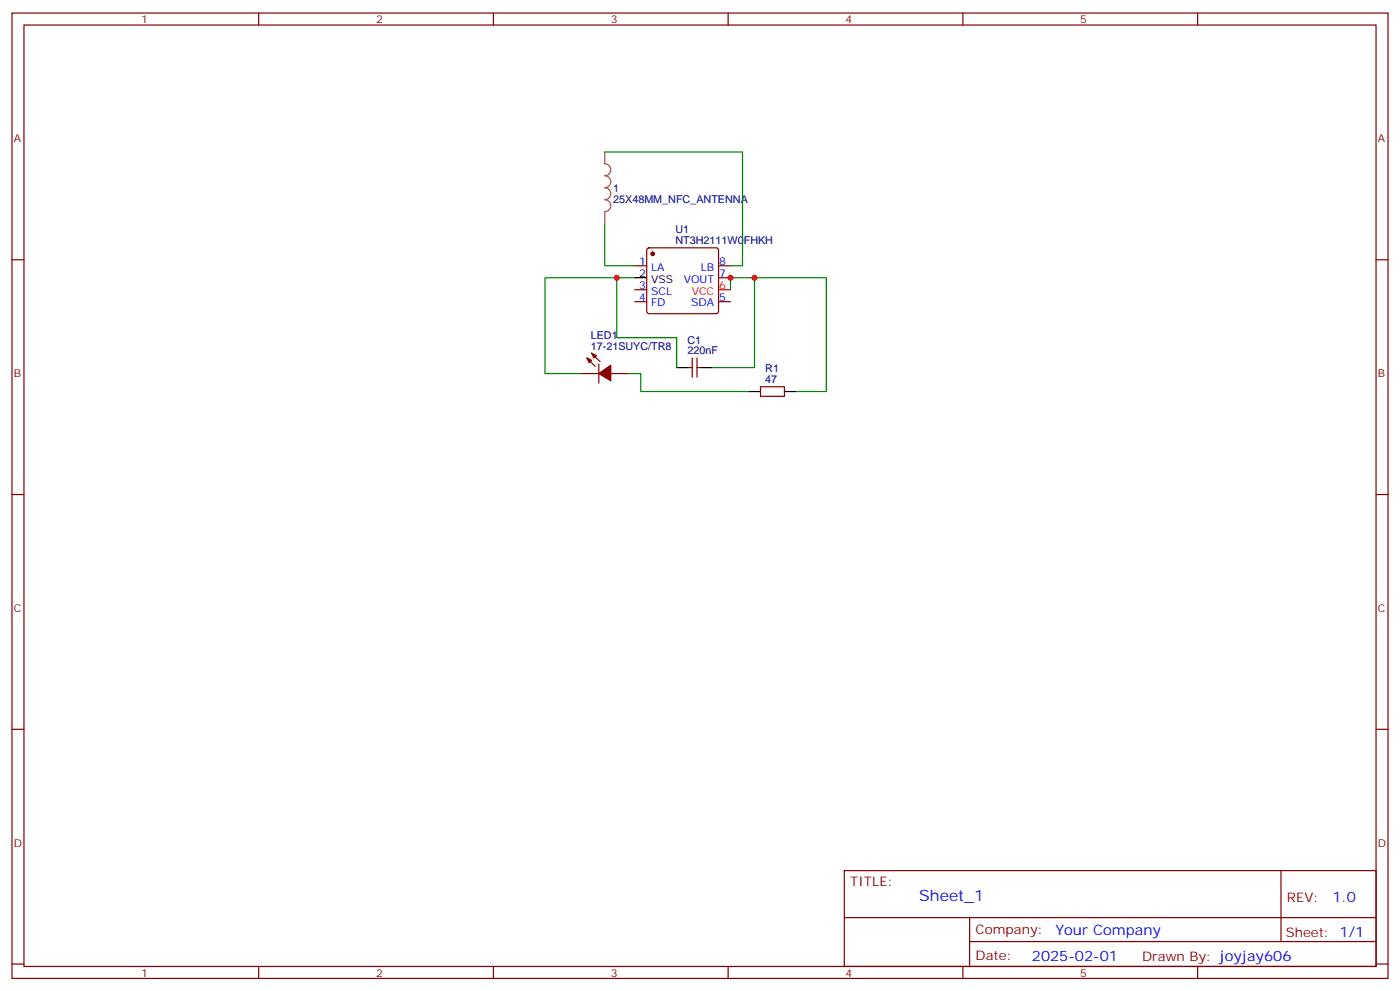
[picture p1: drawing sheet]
<svg xmlns="http://www.w3.org/2000/svg" width="412mm" height="292mm" viewBox="0 0 412 292" stroke-linecap="round" stroke-linejoin="round" font-family="sans-serif">
<g fill="none" stroke="#870000" stroke-width=".35">
<path d="M3.5 3.8h405.4v284.4h-405.4zM7.1 7.4h398.2v277.3h-398.2zM76.2 3.8v3.6M145.3 3.8v3.6M214.5 3.8v3.6M283.6 3.8v3.6M352.8 3.8v3.6M3.5 76.5h3.6M187 78.3h3.5M190.7 73.2l.5-.2h19.8l.5 .2 .2 .5v18l-.3 .5-.4 .2h-19.8l-.5-.2-.2-.5v-18zM211.7 78.3h3.5M405.3 76.5h3.6"/>
<path d="M187 88.9h3.5M187 85.3h3.5M211.7 81.8h3.5M211.7 88.9h3.5M171.1 110h5.3M172.9 105.4l2.4 2.5M174.3 104l2.4 2.5M176.4 107.2v5.7M179.9 110h5.3M202.8 108.3h1.1M203.9 105.4v5.7M205.3 105.4v5.7"/>
<path d="M205.3 108.3h1.1M224 113.9h7.1v2.8h-7.1zM3.5 145.7h3.6M405.3 145.7h3.6M3.5 214.8h3.6M405.3 214.8h3.6M248.7 256.4h156.6v28.3h-156.6zM377.3 256.5v20.8M248.7 270.3h156.5M285.6 277.3h119.6M285.6 270.3v14.1M3.5 284h3.6"/>
<path d="M76.2 284.7v3.5M145.3 284.7v3.5M214.5 284.7v3.5M283.6 284.7v3.5M352.8 284.7v3.5M405.3 284h3.6"/>
</g>
<path d="M211.7 85.3h3.5" fill="none" stroke="#f00" stroke-width=".35"/>
<path d="M187 81.8h3.5M199.3 108.3h3.5M206.4 108.3h3.5M220.5 115.3h3.5M231.1 115.3h3.5" fill="none" stroke="#000" stroke-width=".35"/>
<g fill="#870000" stroke="#870000" stroke-width=".35">
<path d="M172.9 105.4l1.4 .8-.7 .7z"/>
<path d="M174.3 104l1.4 .7-.7 .7z"/>
<path d="M176.4 110l3.5-2.4v4.5z"/>
<circle cx="192.3" cy="74.8" r=".53"/>
</g>
<path d="M178.2 44.8v3.4a1.76 1.76 0 0 1 1.7 1.8 1.76 1.76 0 0 1-1.7 1.8 1.76 1.76 0 0 1 1.7 1.7 1.76 1.76 0 0 1-1.7 1.8 1.76 1.76 0 0 1 1.7 1.8 1.76 1.76 0 0 1-1.7 1.7 1.76 1.76 0 0 1 1.7 1.8 1.76 1.76 0 0 1-1.7 1.7M178.2 62.5v3.4" fill="none" stroke="#a64a4a" stroke-width=".35"/>
<path d="M178.2 44.8h40.5v33.5h-3.5M178.2 65.9v12.4h8.8M181.7 81.8v17.6h17.6v8.9M187 81.8h-26.5v28.2h10.6M215.2 85.3v-3.5h28.2v33.5h-8.8M222.2 81.8v26.5h-12.3M185.2 110h3.5v5.3h31.8" fill="none" stroke="#008700" stroke-width=".35"/>
<g fill="#c00">
<circle cx="181.7" cy="81.8" r=".88"/>
<circle cx="222.3" cy="81.8" r=".88"/>
<circle cx="215.2" cy="81.8" r=".88"/>
</g>
<text font-size="4.6" fill="#00f" x="270.8" y="265.5">Sheet_1</text>
<g font-size="4.2" fill="#00f">
<text x="392.5" y="265.7">1.0</text>
<text x="310.9" y="275.3">Your Company</text>
<text x="304" y="283.1">2025-02-01</text>
</g>
<g font-size="3.9" fill="#800">
<text x="250.5" y="261">TITLE:</text>
<text x="379.1" y="265.7">REV:</text>
<text x="287.4" y="275.2">Company:</text>
<text x="378.7" y="275.8">Sheet: 1/1</text>
<text x="287.4" y="282.9">Date:</text>
<text x="336.4" y="283">Draw</text>
<text x="346.6" y="283">n By: joyjay606</text>
</g>
<g font-size="3.2" fill="#800">
<text x="41.6" y="6.8">1</text>
<text x="110.8" y="6.8">2</text>
<text x="179.9" y="6.8">3</text>
<text x="249.1" y="6.8">4</text>
<text x="318.2" y="6.8">5</text>
<text x="4.1" y="41.9">A</text>
<text x="405.9" y="41.9">A</text>
<text x="4.1" y="111.1">B</text>
<text x="405.9" y="111.1">B</text>
<text x="4.1" y="180.2">C</text>
<text x="405.9" y="180.2">C</text>
<text x="4.1" y="249.4">D</text>
<text x="405.9" y="249.4">D</text>
<text x="41.6" y="287.7">1</text>
<text x="110.8" y="287.7">2</text>
<text x="179.9" y="287.7">3</text>
<text x="249.1" y="287.7">4</text>
<text x="318.2" y="287.7">5</text>
</g>
<g font-size="3.2" fill="#000080">
<text x="180.6" y="59.7">25X48MM_NFC_ANTENNA</text>
<text x="180.6" y="56.5">1</text>
<text x="199" y="71.9">NT3H2111W0FHKH</text>
<text x="199" y="68.8">U1</text>
<text x="174" y="99.8">LED1</text>
<text x="202.5" y="101.2">C1</text>
<text x="174" y="103">17-21SUYC/TR8</text>
<text x="202.5" y="104.4">220nF</text>
<text x="225.4" y="112.9">47</text>
<text x="225.4" y="109.7">R1</text>
</g>
<g font-size="3.2" fill="#00f">
<text x="188.3" y="77.9">1</text>
<text x="211.8" y="77.9">8</text>
<text x="191.8" y="79.7">LA</text>
<text x="201.4" y="83.2">VOUT</text>
<text x="206.4" y="79.7">LB</text>
<text x="211.8" y="81.5">7</text>
<text x="188.3" y="88.5">4</text>
<text x="188.3" y="85">3</text>
<text x="191.8" y="86.7">SCL</text>
<text x="211.8" y="88.5">5</text>
<text x="191.8" y="90.3">FD</text>
<text x="203.6" y="90.3">SDA</text>
</g>
<g font-size="3.2">
<text x="188.3" y="81.5">2</text>
<text x="191.8" y="83.2">VSS</text>
</g>
<g font-size="3.2" fill="#f00">
<text x="203.8" y="86.7">VCC</text>
<text x="211.8" y="85">6</text>
</g>
</svg>
